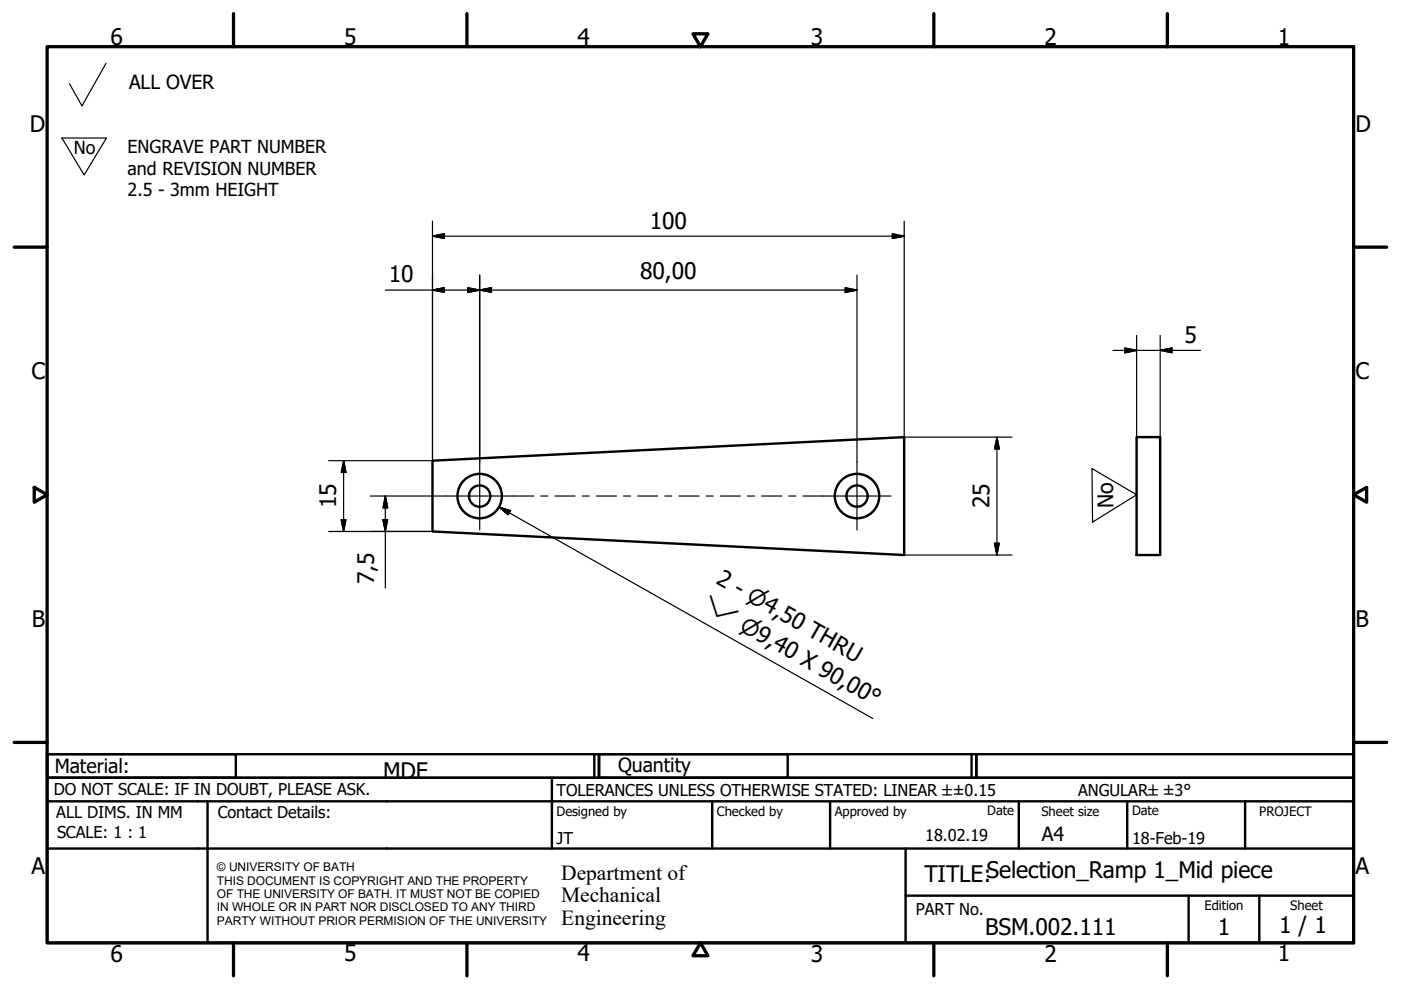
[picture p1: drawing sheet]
<svg xmlns="http://www.w3.org/2000/svg" width="297mm" height="210mm" viewBox="0 0 297 210" stroke-linecap="round" stroke-linejoin="round" font-family="sans-serif">
<!-- layer: Visible (ISO) -->
<g fill="none" stroke="#000" stroke-width=".51">
<path d="M91.7 97.7l100-5v25l-100-5zM241 92.7h5v25h-5z"/>
<circle cx="101.7" cy="105.2" r="2.25"/>
<circle cx="101.7" cy="105.2" r="4.7"/>
<circle cx="181.7" cy="105.2" r="2.25"/>
<circle cx="181.7" cy="105.2" r="4.7"/>
</g>
<!-- layer: Border (ISO) -->
<g fill="none" stroke="#000" stroke-width=".7">
<path d="M10 9.9h277v190h-277zM49.5 2.9v7M99 2.9v7M146.9 7.2h3.2l-1.6 2.7zM198 2.9v7M247.5 2.9v7M3 52.4h7M287 52.4h7M7.3 103.3l2.7 1.6-2.7 1.6zM287 104.9l2.8-1.6v3.2zM3 157.4h7M287 157.4h7"/>
<path d="M49.5 199.9v7M99 199.9v7M148.5 199.9l1.6 2.7h-3.2zM198 199.9v7M247.5 199.9v7"/>
</g>
<!-- layer: Title (ISO) -->
<g fill="none" stroke="#000" stroke-width=".51">
<path d="M10 159.9h40v5h-40zM10 159.9h117v5h-117zM126 159.9v5M127 159.9h40v5h-40zM127 159.9h80v5h-80zM206 159.9v5M207 159.9h80v5h-80zM10 169.9v-5h277v5M10 169.9h277v30h-277zM10 179.9h277M44 169.9v30M117 164.9v15"/>
<path d="M151 169.9v10M176 169.9v10M192 179.9v20M216 169.9v10M239 169.9v10M264 169.9v10M192 189.9h95M252 189.9v10M267 189.9v10"/>
</g>
<!-- layer: Sketch Geometry (ISO) -->
<path d="M22.5 13.4l-5.1 9.1-2.7-4.7M13.1 29.3h9.5l-4.8 7.8zM231.5 99.3l9.5 5.6-9.4 5.8z" fill="none" stroke="#000" stroke-width=".25"/>
<path d="M250.4 104.7v.1" fill="none" stroke="#fff" stroke-width=".21"/>
<!-- layer: Center Mark (ISO) -->
<path d="M101.7 98v14.4M181.7 98v14.4" fill="none" stroke="#000" stroke-width=".25"/>
<!-- layer: Centerline (ISO) -->
<g fill="none" stroke="#000" stroke-width=".25">
<path d="M94.5 105.2h18.7M114.7 105.2h1.5M117.7 105.2h4.2M123.4 105.2h1.5M126.4 105.2h4.3M132.2 105.2h1.5M135.2 105.2h4.2M140.9 105.2h1.6M144 105.2h4.2M149.7 105.2h1.5M152.7 105.2h4.3M158.5 105.2h1.5"/>
<path d="M161.5 105.2h4.2M167.2 105.2h1.5M170.2 105.2h18.7"/>
</g>
<!-- layer: Dimension (ISO) -->
<g fill="none" stroke="#000" stroke-width=".25">
<path d="M91.7 50.1l2.5-.5v1zM91.7 46.9v50.8h-22M91.7 50.1h100M101.7 58.3v39.7M181.7 58.3v39.7M189.2 49.6l2.5 .5-2.5 .5zM191.7 46.9v45.8h22.8M81.7 61.5h100M91.7 61.5l2.5-.5v1zM99.2 61l2.5 .5-2.5 .5zM101.7 61.5l2.5-.5v1zM179.2 61l2.5 .5-2.5 .5z"/>
<path d="M236 74.3h18.5M238.5 73.8l2.5 .5-2.5 .5zM241 71.1v21.6M246 74.3l2.5-.5v1zM246 71.1v21.6M72.9 97.7l.4 2.5h-1zM72.9 97.7v15M211.4 92.7l.5 2.5h-1zM211.4 92.7v25M69.7 112.7h22M72.3 110.2h1l-.4 2.5zM78.5 105.2h16"/>
<path d="M81.2 110.2h1l-.5 2.5zM81.7 105.2l.5 2.5h-1zM81.7 105.2v19.5M191.7 117.7h22.8M210.9 115.2h1l-.5 2.5z"/>
</g>
<g fill="#000" stroke="#000" stroke-width=".25">
<path d="M91.7 50.1l2.5-.5zM91.7 50.1l2.5-.5v1zM189.2 50.6l2.5-.5zM189.2 49.6l2.5 .5-2.5 .5zM91.7 61.5l2.5-.5zM91.7 61.5l2.5-.5v1zM99.2 62l2.5-.5zM99.2 61l2.5 .5-2.5 .5zM101.7 61.5l2.5-.5zM101.7 61.5l2.5-.5v1zM179.2 62l2.5-.5zM179.2 61l2.5 .5-2.5 .5z"/>
<path d="M238.5 74.8l2.5-.5zM238.5 73.8l2.5 .5-2.5 .5zM246 74.3l2.5-.5zM246 74.3l2.5-.5v1zM211.4 92.7l.5 2.5zM211.4 92.7l.5 2.5h-1zM72.3 110.2l.6 2.5zM72.3 110.2h1l-.4 2.5zM72.9 97.7l.4 2.5zM72.9 97.7l.4 2.5h-1zM81.2 110.2l.5 2.5zM81.2 110.2h1l-.5 2.5z"/>
<path d="M81.7 105.2l.5 2.5zM81.7 105.2l.5 2.5h-1zM210.9 115.2l.5 2.5zM210.9 115.2h1l-.5 2.5z"/>
</g>
<!-- layer: Symbol (ISO) -->
<path d="M105.8 107.5l2.4 .8-.5 .8zM105.8 107.5l79.2 44.8" fill="none" stroke="#000" stroke-width=".25"/>
<path d="M105.8 107.5l2.4 .8zM105.8 107.5l2.4 .8-.5 .8z" fill="#000" stroke="#000" stroke-width=".25"/>
<g font-size="4.8">
<text x="23.4" y="9.5">6</text>
<text x="72.9" y="9.5">5</text>
<text x="122.4" y="9.5">4</text>
<text x="171.9" y="9.5">3</text>
<text x="221.4" y="9.5">2</text>
<text x="270.9" y="9.5">1</text>
<text x="6.3" y="27.9">D</text>
<text x="287.4" y="27.9">D</text>
<text x="137.8" y="48.5">100</text>
<text x="82.5" y="59.9">10</text>
<text x="135.7" y="59.1">80,00</text>
<text x="251.1" y="72.7">5</text>
<text x="6.7" y="80.4">C</text>
<text x="287.4" y="80.4">C</text>
<text x="71.2" y="107.8" transform="rotate(-90 71.2 107.8)">15</text>
<text x="209.8" y="107.8" transform="rotate(-90 209.8 107.8)">25</text>
<text x="79.3" y="123.9" transform="rotate(-90 79.3 123.9)">7,5</text>
<text x="151.7" y="123.6" transform="rotate(29 151.7 123.6)">2 - ⌀4,50 THRU</text>
<text x="6.8" y="132.9">B</text>
<text x="287.4" y="132.9">B</text>
<text x="81.2" y="165.1">MDF</text>
<text x="6.7" y="185.4">A</text>
<text x="287.4" y="185.4">A</text>
<text x="196" y="187">TITLE:Selection_Ramp 1_Mid piece</text>
<text x="271.2" y="197.9">1 / 1</text>
<text x="23.4" y="203.9">6</text>
<text x="72.9" y="203.8">5</text>
<text x="122.4" y="203.8">4</text>
<text x="171.9" y="203.9">3</text>
<text x="208.9" y="198.2">BSM.002.111</text>
<text x="221.4" y="203.9">2</text>
<text x="258.2" y="198.2">1</text>
<text x="270.9" y="203.8">1</text>
</g>
<g font-size="4.6">
<text x="236.1" y="107.7" transform="rotate(-91 236.1 107.7)">No</text>
<text x="148.7" y="129" transform="rotate(29 148.7 129)">⌵</text>
<text x="156.6" y="133.5" transform="rotate(29 156.6 133.5)">⌀9,40 X 90,00°</text>
<text x="119" y="186.5">Department of</text>
<text x="119" y="191.3">Mechanical</text>
<text x="119" y="196">Engineering</text>
</g>
<g font-size="4.1">
<text x="27.4" y="18.9">ALL OVER</text>
<text x="11.6" y="163.9">Material:</text>
<text x="131" y="163.7">Quantity</text>
<text x="220.9" y="178.4">A4</text>
</g>
<g font-size="3.8">
<text x="15.7" y="32.6">No</text>
<text x="27.1" y="32.5">ENGRAVE PART NUMBER</text>
<text x="27.1" y="37">and REVISION NUMBER</text>
<text x="27.1" y="41.6">2.5 - 3mm HEIGHT</text>
</g>
<g font-size="3.5">
<text x="11.4" y="168.5">DO NOT SCALE: IF IN DOUBT, PLEASE ASK.</text>
<text x="11.9" y="173.5">ALL DIMS. IN MM</text>
<text x="46.2" y="173.5">Contact Details:</text>
<text x="118" y="168.8">TOLERANCES UNLESS OTHERWISE STATED: LINEAR ±±0.15</text>
<text x="228.6" y="168.8">ANGULAR±±3°</text>
<text x="12.1" y="177.6">SCALE: 1 : 1</text>
<text x="118" y="178.9">JT</text>
<text x="196.2" y="178.3">18.02.19</text>
<text x="240" y="178.9">18-Feb-19</text>
<text x="194.2" y="194.1">PART No.</text>
</g>
<g font-size="2.8">
<text x="118" y="173">Designed by</text>
<text x="152" y="173">Checked by</text>
<text x="177" y="173">Approved by</text>
<text x="209.3" y="172.9">Date</text>
<text x="220.8" y="173">Sheet size</text>
<text x="240" y="172.9">Date</text>
<text x="267" y="172.9">PROJECT</text>
<text x="255.4" y="193">Edition</text>
<text x="273.6" y="193">Sheet</text>
</g>
<g font-size="2.5">
<text x="46" y="184.7">© UNIVERSITY OF BATH</text>
<text x="46" y="187.6">THIS DOCUMENT IS COPYRIGHT AND THE PROPERTY</text>
<text x="46" y="190.4">OF THE UNIVERSITY OF BATH. IT MUST NOT BE COPIED</text>
<text x="46" y="193.2">IN WHOLE OR IN PART NOR DISCLOSED TO ANY THIRD</text>
<text x="46" y="196.1">PARTY WITHOUT PRIOR PERMISION OF THE UNIVERSITY</text>
</g>
</svg>
